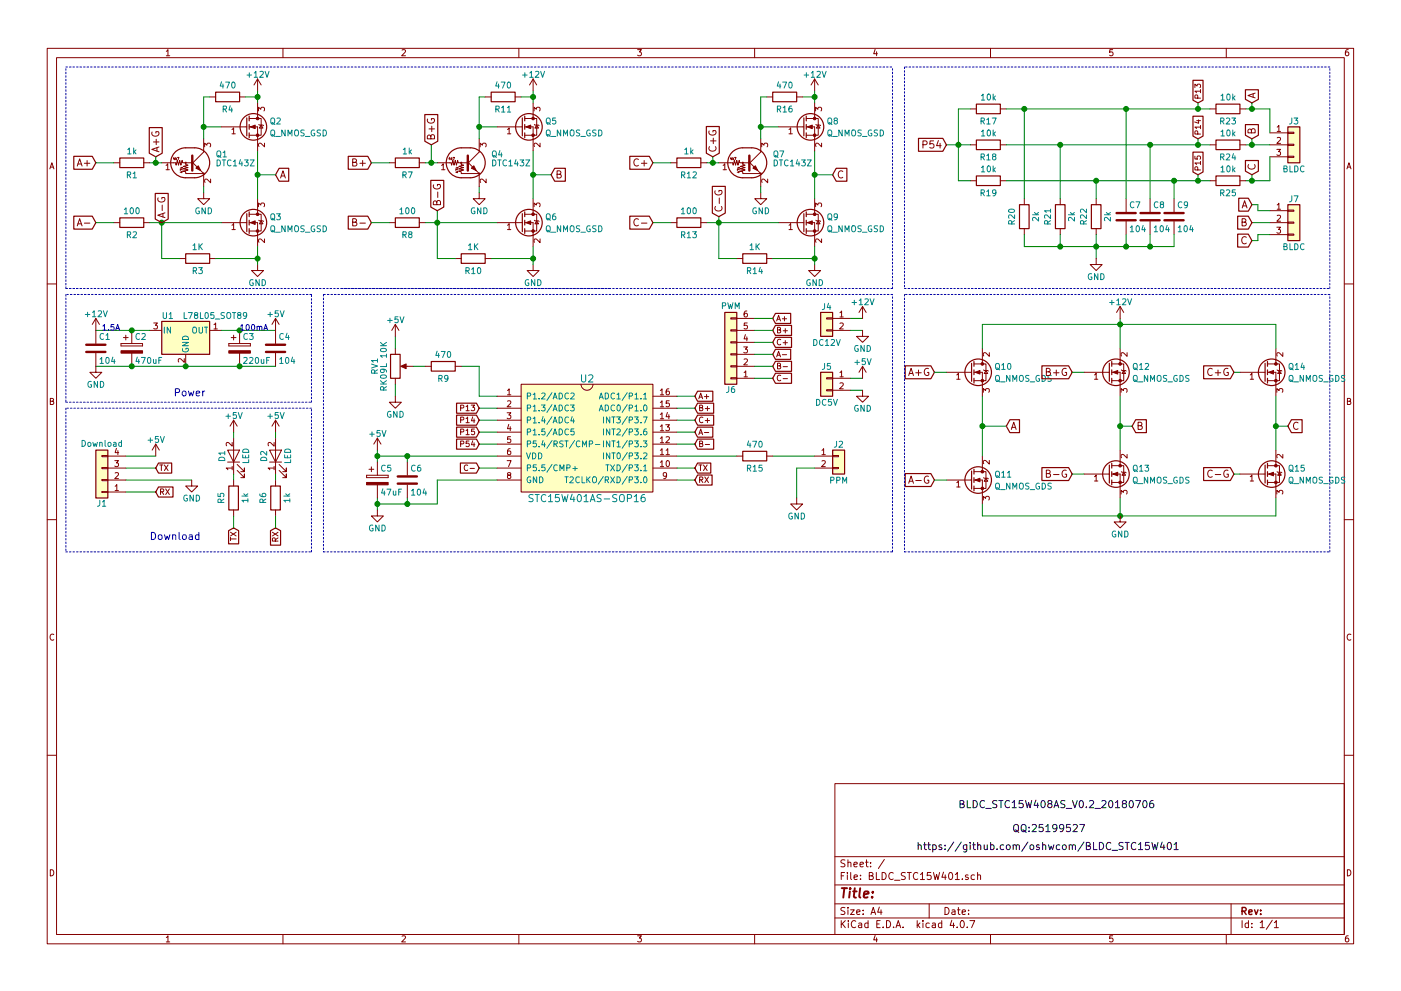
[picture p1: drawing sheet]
EESchema Schematic File Version 2
LIBS:power
LIBS:device
LIBS:switches
LIBS:relays
LIBS:motors
LIBS:transistors
LIBS:conn
LIBS:linear
LIBS:regul
LIBS:74xx
LIBS:cmos4000
LIBS:adc-dac
LIBS:memory
LIBS:xilinx
LIBS:microcontrollers
LIBS:dsp
LIBS:microchip
LIBS:analog_switches
LIBS:motorola
LIBS:texas
LIBS:intel
LIBS:audio
LIBS:interface
LIBS:digital-audio
LIBS:philips
LIBS:display
LIBS:cypress
LIBS:siliconi
LIBS:opto
LIBS:atmel
LIBS:contrib
LIBS:valves
LIBS:STCMCU
LIBS:BLDC_STC15W401-cache
EELAYER 25 0
EELAYER END
$Descr A4 11693 8268
encoding utf-8
Sheet 1 1
Title ""
Date ""
Rev ""
Comp ""
Comment1 ""
Comment2 ""
Comment3 ""
Comment4 ""
$EndDescr
$Comp
L R R4
U 1 1
P 1900 800
F 0 "R4" V 2000 800 50  0000 C CNN
F 1 "470" V 1800 800 50  0000 C CNN
F 2 "Resistors_SMD:R_0805_HandSoldering" V 1830 800 50  0001 C CNN
F 3 "" H 1900 800 50  0001 C CNN
	1    1900 800 
	0    1    1    0   
$EndComp
$Comp
L R R1
U 1 1
P 1100 1350
F 0 "R1" V 1200 1350 50  0000 C CNN
F 1 "1k" V 1000 1350 50  0000 C CNN
F 2 "Resistors_SMD:R_0805_HandSoldering" V 1030 1350 50  0001 C CNN
F 3 "" H 1100 1350 50  0001 C CNN
	1    1100 1350
	0    1    1    0   
$EndComp
$Comp
L C C1
U 1 1
P 800 2900
F 0 "C1" H 825 3000 50  0000 L CNN
F 1 "104" H 825 2800 50  0000 L CNN
F 2 "Capacitors_SMD:C_0805_HandSoldering" H 838 2750 50  0001 C CNN
F 3 "" H 800 2900 50  0001 C CNN
	1    800  2900
	1    0    0    -1  
$EndComp
$Comp
L DTC143Z Q1
U 1 1
P 1600 1350
F 0 "Q1" H 1800 1425 50  0000 L CNN
F 1 "DTC143Z" H 1800 1350 50  0000 L CNN
F 2 "TO_SOT_Packages_SMD:SOT-23_Handsoldering" H 1600 1350 50  0001 L CNN
F 3 "" H 1600 1350 50  0001 L CNN
	1    1600 1350
	1    0    0    -1  
$EndComp
$Comp
L +12V #PWR01
U 1 1
P 2150 750
F 0 "#PWR01" H 2150 600 50  0001 C CNN
F 1 "+12V" H 2150 890 50  0000 C CNN
F 2 "" H 2150 750 50  0001 C CNN
F 3 "" H 2150 750 50  0001 C CNN
	1    2150 750 
	1    0    0    -1  
$EndComp
$Comp
L Q_NMOS_GSD Q3
U 1 1
P 2050 1850
F 0 "Q3" H 2250 1900 50  0000 L CNN
F 1 "Q_NMOS_GSD" H 2250 1800 50  0000 L CNN
F 2 "TO_SOT_Packages_SMD:SOT-23_Handsoldering" H 2250 1950 50  0001 C CNN
F 3 "" H 2050 1850 50  0001 C CNN
	1    2050 1850
	1    0    0    -1  
$EndComp
$Comp
L GND #PWR02
U 1 1
P 2150 2200
F 0 "#PWR02" H 2150 1950 50  0001 C CNN
F 1 "GND" H 2150 2050 50  0000 C CNN
F 2 "" H 2150 2200 50  0001 C CNN
F 3 "" H 2150 2200 50  0001 C CNN
	1    2150 2200
	1    0    0    -1  
$EndComp
$Comp
L GND #PWR03
U 1 1
P 1700 1600
F 0 "#PWR03" H 1700 1350 50  0001 C CNN
F 1 "GND" H 1700 1450 50  0000 C CNN
F 2 "" H 1700 1600 50  0001 C CNN
F 3 "" H 1700 1600 50  0001 C CNN
	1    1700 1600
	1    0    0    -1  
$EndComp
Text GLabel 800  1350 0    60   Input ~ 0
A+
$Comp
L R R2
U 1 1
P 1100 1850
F 0 "R2" V 1200 1850 50  0000 C CNN
F 1 "100" V 1000 1850 50  0000 C CNN
F 2 "Resistors_SMD:R_0805_HandSoldering" V 1030 1850 50  0001 C CNN
F 3 "" H 1100 1850 50  0001 C CNN
	1    1100 1850
	0    1    1    0   
$EndComp
$Comp
L R R3
U 1 1
P 1650 2150
F 0 "R3" V 1750 2150 50  0000 C CNN
F 1 "1K" V 1550 2150 50  0000 C CNN
F 2 "Resistors_SMD:R_0805_HandSoldering" V 1580 2150 50  0001 C CNN
F 3 "" H 1650 2150 50  0001 C CNN
	1    1650 2150
	0    1    1    0   
$EndComp
Text GLabel 800  1850 0    60   Input ~ 0
A-
Text GLabel 2300 1450 2    60   Input ~ 0
A
Wire Wire Line
	1700 1050 1850 1050
Wire Wire Line
	1700 800  1700 1150
Connection ~ 1700 1050
Wire Wire Line
	2150 750  2150 850 
Wire Wire Line
	2150 1250 2150 1650
Wire Wire Line
	2150 2050 2150 2200
Wire Wire Line
	2150 800  2050 800 
Connection ~ 2150 800 
Wire Wire Line
	1700 1550 1700 1600
Wire Wire Line
	800  1350 950  1350
Wire Wire Line
	1800 2150 2150 2150
Connection ~ 2150 2150
Wire Wire Line
	1250 1850 1850 1850
Wire Wire Line
	1350 2150 1500 2150
Wire Wire Line
	1350 1850 1350 2150
Connection ~ 1350 1850
Wire Wire Line
	950  1850 800  1850
Wire Wire Line
	2150 1450 2300 1450
Connection ~ 2150 1450
Wire Wire Line
	1250 1350 1350 1350
Wire Wire Line
	1750 800  1700 800 
Wire Notes Line
	550  2400 5100 2400
$Comp
L R R11
U 1 1
P 4200 800
F 0 "R11" V 4300 800 50  0000 C CNN
F 1 "470" V 4100 800 50  0000 C CNN
F 2 "Resistors_SMD:R_0805_HandSoldering" V 4130 800 50  0001 C CNN
F 3 "" H 4200 800 50  0001 C CNN
	1    4200 800 
	0    1    1    0   
$EndComp
$Comp
L R R7
U 1 1
P 3400 1350
F 0 "R7" V 3500 1350 50  0000 C CNN
F 1 "1k" V 3300 1350 50  0000 C CNN
F 2 "Resistors_SMD:R_0805_HandSoldering" V 3330 1350 50  0001 C CNN
F 3 "" H 3400 1350 50  0001 C CNN
	1    3400 1350
	0    1    1    0   
$EndComp
$Comp
L DTC143Z Q4
U 1 1
P 3900 1350
F 0 "Q4" H 4100 1425 50  0000 L CNN
F 1 "DTC143Z" H 4100 1350 50  0000 L CNN
F 2 "TO_SOT_Packages_SMD:SOT-23_Handsoldering" H 3900 1350 50  0001 L CNN
F 3 "" H 3900 1350 50  0001 L CNN
	1    3900 1350
	1    0    0    -1  
$EndComp
$Comp
L +12V #PWR04
U 1 1
P 4450 750
F 0 "#PWR04" H 4450 600 50  0001 C CNN
F 1 "+12V" H 4450 890 50  0000 C CNN
F 2 "" H 4450 750 50  0001 C CNN
F 3 "" H 4450 750 50  0001 C CNN
	1    4450 750 
	1    0    0    -1  
$EndComp
$Comp
L Q_NMOS_GSD Q6
U 1 1
P 4350 1850
F 0 "Q6" H 4550 1900 50  0000 L CNN
F 1 "Q_NMOS_GSD" H 4550 1800 50  0000 L CNN
F 2 "TO_SOT_Packages_SMD:SOT-23_Handsoldering" H 4550 1950 50  0001 C CNN
F 3 "" H 4350 1850 50  0001 C CNN
	1    4350 1850
	1    0    0    -1  
$EndComp
$Comp
L GND #PWR05
U 1 1
P 4450 2200
F 0 "#PWR05" H 4450 1950 50  0001 C CNN
F 1 "GND" H 4450 2050 50  0000 C CNN
F 2 "" H 4450 2200 50  0001 C CNN
F 3 "" H 4450 2200 50  0001 C CNN
	1    4450 2200
	1    0    0    -1  
$EndComp
$Comp
L GND #PWR06
U 1 1
P 4000 1600
F 0 "#PWR06" H 4000 1350 50  0001 C CNN
F 1 "GND" H 4000 1450 50  0000 C CNN
F 2 "" H 4000 1600 50  0001 C CNN
F 3 "" H 4000 1600 50  0001 C CNN
	1    4000 1600
	1    0    0    -1  
$EndComp
Text GLabel 3100 1350 0    60   Input ~ 0
B+
$Comp
L R R8
U 1 1
P 3400 1850
F 0 "R8" V 3500 1850 50  0000 C CNN
F 1 "100" V 3300 1850 50  0000 C CNN
F 2 "Resistors_SMD:R_0805_HandSoldering" V 3330 1850 50  0001 C CNN
F 3 "" H 3400 1850 50  0001 C CNN
	1    3400 1850
	0    1    1    0   
$EndComp
$Comp
L R R10
U 1 1
P 3950 2150
F 0 "R10" V 4050 2150 50  0000 C CNN
F 1 "1K" V 3850 2150 50  0000 C CNN
F 2 "Resistors_SMD:R_0805_HandSoldering" V 3880 2150 50  0001 C CNN
F 3 "" H 3950 2150 50  0001 C CNN
	1    3950 2150
	0    1    1    0   
$EndComp
Text GLabel 3100 1850 0    60   Input ~ 0
B-
Text GLabel 4600 1450 2    60   Input ~ 0
B
Wire Wire Line
	4000 1050 4150 1050
Wire Wire Line
	4000 800  4000 1150
Connection ~ 4000 1050
Wire Wire Line
	4450 750  4450 850 
Wire Wire Line
	4450 1250 4450 1650
Wire Wire Line
	4450 2050 4450 2200
Wire Wire Line
	4450 800  4350 800 
Connection ~ 4450 800 
Wire Wire Line
	4000 1550 4000 1600
Wire Wire Line
	3100 1350 3250 1350
Wire Wire Line
	4100 2150 4450 2150
Connection ~ 4450 2150
Wire Wire Line
	3550 1850 4150 1850
Wire Wire Line
	3650 2150 3800 2150
Wire Wire Line
	3650 1750 3650 2150
Connection ~ 3650 1850
Wire Wire Line
	3250 1850 3100 1850
Wire Wire Line
	4450 1450 4600 1450
Connection ~ 4450 1450
Wire Wire Line
	3550 1350 3650 1350
Wire Wire Line
	4050 800  4000 800 
Wire Notes Line
	2850 2400 7450 2400
$Comp
L R R16
U 1 1
P 6550 800
F 0 "R16" V 6650 800 50  0000 C CNN
F 1 "470" V 6450 800 50  0000 C CNN
F 2 "Resistors_SMD:R_0805_HandSoldering" V 6480 800 50  0001 C CNN
F 3 "" H 6550 800 50  0001 C CNN
	1    6550 800 
	0    1    1    0   
$EndComp
$Comp
L R R12
U 1 1
P 5750 1350
F 0 "R12" V 5850 1350 50  0000 C CNN
F 1 "1k" V 5650 1350 50  0000 C CNN
F 2 "Resistors_SMD:R_0805_HandSoldering" V 5680 1350 50  0001 C CNN
F 3 "" H 5750 1350 50  0001 C CNN
	1    5750 1350
	0    1    1    0   
$EndComp
$Comp
L DTC143Z Q7
U 1 1
P 6250 1350
F 0 "Q7" H 6450 1425 50  0000 L CNN
F 1 "DTC143Z" H 6450 1350 50  0000 L CNN
F 2 "TO_SOT_Packages_SMD:SOT-23_Handsoldering" H 6250 1350 50  0001 L CNN
F 3 "" H 6250 1350 50  0001 L CNN
	1    6250 1350
	1    0    0    -1  
$EndComp
$Comp
L +12V #PWR07
U 1 1
P 6800 750
F 0 "#PWR07" H 6800 600 50  0001 C CNN
F 1 "+12V" H 6800 890 50  0000 C CNN
F 2 "" H 6800 750 50  0001 C CNN
F 3 "" H 6800 750 50  0001 C CNN
	1    6800 750 
	1    0    0    -1  
$EndComp
$Comp
L Q_NMOS_GSD Q9
U 1 1
P 6700 1850
F 0 "Q9" H 6900 1900 50  0000 L CNN
F 1 "Q_NMOS_GSD" H 6900 1800 50  0000 L CNN
F 2 "TO_SOT_Packages_SMD:SOT-23_Handsoldering" H 6900 1950 50  0001 C CNN
F 3 "" H 6700 1850 50  0001 C CNN
	1    6700 1850
	1    0    0    -1  
$EndComp
$Comp
L GND #PWR08
U 1 1
P 6800 2200
F 0 "#PWR08" H 6800 1950 50  0001 C CNN
F 1 "GND" H 6800 2050 50  0000 C CNN
F 2 "" H 6800 2200 50  0001 C CNN
F 3 "" H 6800 2200 50  0001 C CNN
	1    6800 2200
	1    0    0    -1  
$EndComp
$Comp
L GND #PWR09
U 1 1
P 6350 1600
F 0 "#PWR09" H 6350 1350 50  0001 C CNN
F 1 "GND" H 6350 1450 50  0000 C CNN
F 2 "" H 6350 1600 50  0001 C CNN
F 3 "" H 6350 1600 50  0001 C CNN
	1    6350 1600
	1    0    0    -1  
$EndComp
Text GLabel 5450 1350 0    60   Input ~ 0
C+
$Comp
L R R13
U 1 1
P 5750 1850
F 0 "R13" V 5850 1850 50  0000 C CNN
F 1 "100" V 5650 1850 50  0000 C CNN
F 2 "Resistors_SMD:R_0805_HandSoldering" V 5680 1850 50  0001 C CNN
F 3 "" H 5750 1850 50  0001 C CNN
	1    5750 1850
	0    1    1    0   
$EndComp
$Comp
L R R14
U 1 1
P 6300 2150
F 0 "R14" V 6400 2150 50  0000 C CNN
F 1 "1K" V 6200 2150 50  0000 C CNN
F 2 "Resistors_SMD:R_0805_HandSoldering" V 6230 2150 50  0001 C CNN
F 3 "" H 6300 2150 50  0001 C CNN
	1    6300 2150
	0    1    1    0   
$EndComp
Text GLabel 5450 1850 0    60   Input ~ 0
C-
Text GLabel 6950 1450 2    60   Input ~ 0
C
Wire Wire Line
	6350 1050 6500 1050
Wire Wire Line
	6350 800  6350 1150
Connection ~ 6350 1050
Wire Wire Line
	6800 750  6800 850 
Wire Wire Line
	6800 1250 6800 1650
Wire Wire Line
	6800 2050 6800 2200
Wire Wire Line
	6800 800  6700 800 
Connection ~ 6800 800 
Wire Wire Line
	6350 1550 6350 1600
Wire Wire Line
	5450 1350 5600 1350
Wire Wire Line
	6450 2150 6800 2150
Connection ~ 6800 2150
Wire Wire Line
	5900 1850 6500 1850
Wire Wire Line
	6000 2150 6150 2150
Wire Wire Line
	6000 1800 6000 2150
Connection ~ 6000 1850
Wire Wire Line
	5600 1850 5450 1850
Wire Wire Line
	6800 1450 6950 1450
Connection ~ 6800 1450
Wire Wire Line
	5900 1350 6000 1350
Wire Wire Line
	6400 800  6350 800 
Wire Notes Line
	7450 2400 7450 550 
$Comp
L L78L05_SOT89 U1
U 1 1
P 1550 2750
F 0 "U1" H 1400 2875 50  0000 C CNN
F 1 "L78L05_SOT89" H 1525 2875 50  0000 L CNN
F 2 "TO_SOT_Packages_SMD:SOT-89-3_Handsoldering" H 1550 2950 50  0001 C CIN
F 3 "" H 1550 2700 50  0001 C CNN
	1    1550 2750
	1    0    0    -1  
$EndComp
$Comp
L CP C2
U 1 1
P 1100 2900
F 0 "C2" H 1125 3000 50  0000 L CNN
F 1 "470uF" H 1125 2800 50  0000 L CNN
F 2 "Capacitors_THT:CP_Radial_D6.3mm_P2.50mm" H 1138 2750 50  0001 C CNN
F 3 "" H 1100 2900 50  0001 C CNN
	1    1100 2900
	1    0    0    -1  
$EndComp
$Comp
L C C4
U 1 1
P 2300 2900
F 0 "C4" H 2325 3000 50  0000 L CNN
F 1 "104" H 2325 2800 50  0000 L CNN
F 2 "Capacitors_SMD:C_0805_HandSoldering" H 2338 2750 50  0001 C CNN
F 3 "" H 2300 2900 50  0001 C CNN
	1    2300 2900
	1    0    0    -1  
$EndComp
$Comp
L CP C3
U 1 1
P 2000 2900
F 0 "C3" H 2025 3000 50  0000 L CNN
F 1 "220uF" H 2025 2800 50  0000 L CNN
F 2 "Capacitors_THT:CP_Radial_D5.0mm_P2.00mm" H 2038 2750 50  0001 C CNN
F 3 "" H 2000 2900 50  0001 C CNN
	1    2000 2900
	1    0    0    -1  
$EndComp
Wire Wire Line
	800  2750 1250 2750
Connection ~ 1100 2750
Wire Wire Line
	800  3050 2300 3050
Connection ~ 1100 3050
Connection ~ 1550 3050
Connection ~ 2000 3050
Wire Wire Line
	1850 2750 2300 2750
Connection ~ 2000 2750
$Comp
L +12V #PWR010
U 1 1
P 800 2750
F 0 "#PWR010" H 800 2600 50  0001 C CNN
F 1 "+12V" H 800 2890 50  0000 C CNN
F 2 "" H 800 2750 50  0001 C CNN
F 3 "" H 800 2750 50  0001 C CNN
	1    800  2750
	1    0    0    -1  
$EndComp
$Comp
L GND #PWR011
U 1 1
P 800 3050
F 0 "#PWR011" H 800 2800 50  0001 C CNN
F 1 "GND" H 800 2900 50  0000 C CNN
F 2 "" H 800 3050 50  0001 C CNN
F 3 "" H 800 3050 50  0001 C CNN
	1    800  3050
	1    0    0    -1  
$EndComp
$Comp
L +5V #PWR012
U 1 1
P 2300 2750
F 0 "#PWR012" H 2300 2600 50  0001 C CNN
F 1 "+5V" H 2300 2890 50  0000 C CNN
F 2 "" H 2300 2750 50  0001 C CNN
F 3 "" H 2300 2750 50  0001 C CNN
	1    2300 2750
	1    0    0    -1  
$EndComp
Wire Notes Line
	550  3350 2600 3350
Wire Notes Line
	2600 3350 2600 2450
Wire Notes Line
	2600 2450 550  2450
Wire Notes Line
	550  2450 550  3350
Text Notes 1450 3300 0    60   ~ 0
Power
Wire Notes Line
	550  2400 550  550 
Wire Notes Line
	550  550  7450 550 
$Comp
L STC15W401AS-SOP16 U2
U 1 1
P 4900 3650
F 0 "U2" H 4900 4150 60  0000 C CNN
F 1 "STC15W401AS-SOP16" H 4900 3150 60  0000 C CNN
F 2 "Housings_SOIC:SOIC-16_3.9x9.9mm_Pitch1.27mm" H 4800 3550 60  0001 C CNN
F 3 "" H 4800 3550 60  0001 C CNN
	1    4900 3650
	1    0    0    -1  
$EndComp
$Comp
L C C7
U 1 1
P 9400 1800
F 0 "C7" H 9425 1900 50  0000 L CNN
F 1 "104" H 9425 1700 50  0000 L CNN
F 2 "Capacitors_SMD:C_0805_HandSoldering" H 9438 1650 50  0001 C CNN
F 3 "" H 9400 1800 50  0001 C CNN
	1    9400 1800
	1    0    0    -1  
$EndComp
$Comp
L C C8
U 1 1
P 9600 1800
F 0 "C8" H 9625 1900 50  0000 L CNN
F 1 "104" H 9625 1700 50  0000 L CNN
F 2 "Capacitors_SMD:C_0805_HandSoldering" H 9638 1650 50  0001 C CNN
F 3 "" H 9600 1800 50  0001 C CNN
	1    9600 1800
	1    0    0    -1  
$EndComp
$Comp
L C C9
U 1 1
P 9800 1800
F 0 "C9" H 9825 1900 50  0000 L CNN
F 1 "104" H 9825 1700 50  0000 L CNN
F 2 "Capacitors_SMD:C_0805_HandSoldering" H 9838 1650 50  0001 C CNN
F 3 "" H 9800 1800 50  0001 C CNN
	1    9800 1800
	1    0    0    -1  
$EndComp
$Comp
L Conn_01x03 J3
U 1 1
P 10800 1200
F 0 "J3" H 10800 1400 50  0000 C CNN
F 1 "BLDC" H 10800 1000 50  0000 C CNN
F 2 "Connectors_JST:JST_XH_B03B-XH-A_03x2.50mm_Straight" H 10800 1200 50  0001 C CNN
F 3 "" H 10800 1200 50  0001 C CNN
	1    10800 1200
	1    0    0    -1  
$EndComp
$Comp
L R R19
U 1 1
P 8250 1500
F 0 "R19" V 8350 1500 50  0000 C CNN
F 1 "10k" V 8150 1500 50  0000 C CNN
F 2 "Resistors_SMD:R_0805_HandSoldering" V 8180 1500 50  0001 C CNN
F 3 "" H 8250 1500 50  0001 C CNN
	1    8250 1500
	0    1    1    0   
$EndComp
$Comp
L R R18
U 1 1
P 8250 1200
F 0 "R18" V 8350 1200 50  0000 C CNN
F 1 "10k" V 8150 1200 50  0000 C CNN
F 2 "Resistors_SMD:R_0805_HandSoldering" V 8180 1200 50  0001 C CNN
F 3 "" H 8250 1200 50  0001 C CNN
	1    8250 1200
	0    1    1    0   
$EndComp
$Comp
L R R17
U 1 1
P 8250 900
F 0 "R17" V 8350 900 50  0000 C CNN
F 1 "10k" V 8150 900 50  0000 C CNN
F 2 "Resistors_SMD:R_0805_HandSoldering" V 8180 900 50  0001 C CNN
F 3 "" H 8250 900 50  0001 C CNN
	1    8250 900 
	0    1    1    0   
$EndComp
$Comp
L R R25
U 1 1
P 10250 1500
F 0 "R25" V 10350 1500 50  0000 C CNN
F 1 "10k" V 10150 1500 50  0000 C CNN
F 2 "Resistors_SMD:R_0805_HandSoldering" V 10180 1500 50  0001 C CNN
F 3 "" H 10250 1500 50  0001 C CNN
	1    10250 1500
	0    1    1    0   
$EndComp
$Comp
L R R24
U 1 1
P 10250 1200
F 0 "R24" V 10350 1200 50  0000 C CNN
F 1 "10k" V 10150 1200 50  0000 C CNN
F 2 "Resistors_SMD:R_0805_HandSoldering" V 10180 1200 50  0001 C CNN
F 3 "" H 10250 1200 50  0001 C CNN
	1    10250 1200
	0    1    1    0   
$EndComp
$Comp
L R R23
U 1 1
P 10250 900
F 0 "R23" V 10350 900 50  0000 C CNN
F 1 "10k" V 10150 900 50  0000 C CNN
F 2 "Resistors_SMD:R_0805_HandSoldering" V 10180 900 50  0001 C CNN
F 3 "" H 10250 900 50  0001 C CNN
	1    10250 900 
	0    1    1    0   
$EndComp
$Comp
L R R21
U 1 1
P 8850 1800
F 0 "R21" V 8950 1800 50  0000 C CNN
F 1 "2k" V 8750 1800 50  0000 C CNN
F 2 "Resistors_SMD:R_0805_HandSoldering" V 8780 1800 50  0001 C CNN
F 3 "" H 8850 1800 50  0001 C CNN
	1    8850 1800
	-1   0    0    1   
$EndComp
$Comp
L R R22
U 1 1
P 9150 1800
F 0 "R22" V 9250 1800 50  0000 C CNN
F 1 "2k" V 9050 1800 50  0000 C CNN
F 2 "Resistors_SMD:R_0805_HandSoldering" V 9080 1800 50  0001 C CNN
F 3 "" H 9150 1800 50  0001 C CNN
	1    9150 1800
	-1   0    0    1   
$EndComp
$Comp
L R R20
U 1 1
P 8550 1800
F 0 "R20" V 8650 1800 50  0000 C CNN
F 1 "2k" V 8450 1800 50  0000 C CNN
F 2 "Resistors_SMD:R_0805_HandSoldering" V 8480 1800 50  0001 C CNN
F 3 "" H 8550 1800 50  0001 C CNN
	1    8550 1800
	-1   0    0    1   
$EndComp
Wire Wire Line
	4150 3400 4000 3400
Text GLabel 4000 3400 0    47   Input ~ 0
P13
Wire Wire Line
	4150 3500 4000 3500
Text GLabel 4000 3500 0    47   Input ~ 0
P14
Wire Wire Line
	4150 3600 4000 3600
Text GLabel 4000 3600 0    47   Input ~ 0
P15
Wire Wire Line
	4150 3700 4000 3700
Text GLabel 4000 3700 0    47   Input ~ 0
P54
Wire Wire Line
	8100 900  8000 900 
Wire Wire Line
	8000 900  8000 1500
Wire Wire Line
	7900 1200 8100 1200
Wire Wire Line
	8000 1500 8100 1500
Connection ~ 8000 1200
Text GLabel 7900 1200 0    60   Input ~ 0
P54
Text GLabel 10000 850  1    47   Input ~ 0
P13
Text GLabel 10000 1150 1    47   Input ~ 0
P14
Text GLabel 10000 1450 1    47   Input ~ 0
P15
Wire Wire Line
	8400 900  10100 900 
Wire Wire Line
	8400 1500 10100 1500
Text GLabel 10450 1450 1    60   Input ~ 0
C
Text GLabel 10450 850  1    60   Input ~ 0
A
Text GLabel 10450 1150 1    60   Input ~ 0
B
Wire Wire Line
	8400 1200 10100 1200
Wire Wire Line
	10000 1450 10000 1500
Connection ~ 10000 1500
Wire Wire Line
	10000 1150 10000 1200
Connection ~ 10000 1200
Wire Wire Line
	10000 850  10000 900 
Connection ~ 10000 900 
Wire Wire Line
	10400 900  10600 900 
Wire Wire Line
	10600 900  10600 1100
Wire Wire Line
	10450 850  10450 900 
Connection ~ 10450 900 
Wire Wire Line
	10400 1200 10600 1200
Wire Wire Line
	10450 1150 10450 1200
Connection ~ 10450 1200
Wire Wire Line
	10600 1500 10600 1300
Wire Wire Line
	10400 1500 10600 1500
Wire Wire Line
	10450 1450 10450 1500
Connection ~ 10450 1500
Wire Wire Line
	8550 900  8550 1650
Connection ~ 8550 900 
Wire Wire Line
	8850 1200 8850 1650
Connection ~ 8850 1200
Wire Wire Line
	9150 1500 9150 1650
Connection ~ 9150 1500
Wire Wire Line
	9400 900  9400 1650
Connection ~ 9400 900 
Wire Wire Line
	9600 1200 9600 1650
Connection ~ 9600 1200
Wire Wire Line
	9800 1500 9800 1650
Connection ~ 9800 1500
Wire Wire Line
	8550 1950 8550 2050
Wire Wire Line
	8550 2050 9800 2050
Wire Wire Line
	9800 2050 9800 1950
Wire Wire Line
	8850 1950 8850 2050
Connection ~ 8850 2050
Wire Wire Line
	9150 1950 9150 2150
Connection ~ 9150 2050
Wire Wire Line
	9400 1950 9400 2050
Connection ~ 9400 2050
Wire Wire Line
	9600 1950 9600 2050
Connection ~ 9600 2050
$Comp
L GND #PWR013
U 1 1
P 9150 2150
F 0 "#PWR013" H 9150 1900 50  0001 C CNN
F 1 "GND" H 9150 2000 50  0000 C CNN
F 2 "" H 9150 2150 50  0001 C CNN
F 3 "" H 9150 2150 50  0001 C CNN
	1    9150 2150
	1    0    0    -1  
$EndComp
Wire Notes Line
	7550 550  7550 2400
Wire Notes Line
	7550 2400 11100 2400
Wire Notes Line
	11100 2400 11100 550 
Wire Notes Line
	11100 550  7550 550 
Wire Wire Line
	5650 3900 5800 3900
Wire Wire Line
	5650 4000 5800 4000
Text GLabel 5800 4000 2    47   Input ~ 0
RX
Text GLabel 5800 3900 2    47   Input ~ 0
TX
$Comp
L Conn_01x04 J1
U 1 1
P 850 4000
F 0 "J1" H 850 4200 50  0000 C CNN
F 1 "Download" H 850 3700 50  0000 C CNN
F 2 "Connectors_JST:JST_XH_B04B-XH-A_04x2.50mm_Straight" H 850 4000 50  0001 C CNN
F 3 "" H 850 4000 50  0001 C CNN
	1    850  4000
	-1   0    0    1   
$EndComp
Wire Wire Line
	1050 3800 1300 3800
Wire Wire Line
	1050 3900 1300 3900
Wire Wire Line
	1050 4100 1300 4100
Wire Wire Line
	1050 4000 1600 4000
$Comp
L +5V #PWR014
U 1 1
P 1300 3800
F 0 "#PWR014" H 1300 3650 50  0001 C CNN
F 1 "+5V" H 1300 3940 50  0000 C CNN
F 2 "" H 1300 3800 50  0001 C CNN
F 3 "" H 1300 3800 50  0001 C CNN
	1    1300 3800
	1    0    0    -1  
$EndComp
$Comp
L GND #PWR015
U 1 1
P 1600 4000
F 0 "#PWR015" H 1600 3750 50  0001 C CNN
F 1 "GND" H 1600 3850 50  0000 C CNN
F 2 "" H 1600 4000 50  0001 C CNN
F 3 "" H 1600 4000 50  0001 C CNN
	1    1600 4000
	1    0    0    -1  
$EndComp
Text GLabel 1300 3900 2    47   Input ~ 0
TX
Text GLabel 1300 4100 2    47   Input ~ 0
RX
$Comp
L LED D1
U 1 1
P 1950 3800
F 0 "D1" H 1950 3900 50  0000 C CNN
F 1 "LED" H 1950 3700 50  0000 C CNN
F 2 "LEDs:LED_0805_HandSoldering" H 1950 3800 50  0001 C CNN
F 3 "" H 1950 3800 50  0001 C CNN
	1    1950 3800
	0    -1   -1   0   
$EndComp
$Comp
L R R5
U 1 1
P 1950 4150
F 0 "R5" V 2050 4150 50  0000 C CNN
F 1 "1k" V 1850 4150 50  0000 C CNN
F 2 "Resistors_SMD:R_0805_HandSoldering" V 1880 4150 50  0001 C CNN
F 3 "" H 1950 4150 50  0001 C CNN
	1    1950 4150
	-1   0    0    1   
$EndComp
$Comp
L +5V #PWR016
U 1 1
P 1950 3600
F 0 "#PWR016" H 1950 3450 50  0001 C CNN
F 1 "+5V" H 1950 3740 50  0000 C CNN
F 2 "" H 1950 3600 50  0001 C CNN
F 3 "" H 1950 3600 50  0001 C CNN
	1    1950 3600
	1    0    0    -1  
$EndComp
Text GLabel 1950 4400 3    47   Input ~ 0
TX
Wire Wire Line
	1950 3600 1950 3650
Wire Wire Line
	1950 3950 1950 4000
Wire Wire Line
	1950 4300 1950 4400
$Comp
L LED D2
U 1 1
P 2300 3800
F 0 "D2" H 2300 3900 50  0000 C CNN
F 1 "LED" H 2300 3700 50  0000 C CNN
F 2 "LEDs:LED_0805_HandSoldering" H 2300 3800 50  0001 C CNN
F 3 "" H 2300 3800 50  0001 C CNN
	1    2300 3800
	0    -1   -1   0   
$EndComp
$Comp
L R R6
U 1 1
P 2300 4150
F 0 "R6" V 2400 4150 50  0000 C CNN
F 1 "1k" V 2200 4150 50  0000 C CNN
F 2 "Resistors_SMD:R_0805_HandSoldering" V 2230 4150 50  0001 C CNN
F 3 "" H 2300 4150 50  0001 C CNN
	1    2300 4150
	-1   0    0    1   
$EndComp
$Comp
L +5V #PWR017
U 1 1
P 2300 3600
F 0 "#PWR017" H 2300 3450 50  0001 C CNN
F 1 "+5V" H 2300 3740 50  0000 C CNN
F 2 "" H 2300 3600 50  0001 C CNN
F 3 "" H 2300 3600 50  0001 C CNN
	1    2300 3600
	1    0    0    -1  
$EndComp
Text GLabel 2300 4400 3    47   Input ~ 0
RX
Wire Wire Line
	2300 3600 2300 3650
Wire Wire Line
	2300 3950 2300 4000
Wire Wire Line
	2300 4300 2300 4400
Wire Notes Line
	550  3400 550  4600
Wire Notes Line
	550  4600 2600 4600
Wire Notes Line
	2600 4600 2600 3400
Wire Notes Line
	2600 3400 550  3400
Text Notes 1250 4500 0    60   ~ 0
Download
Wire Wire Line
	5650 3800 6150 3800
$Comp
L R R15
U 1 1
P 6300 3800
F 0 "R15" V 6400 3800 50  0000 C CNN
F 1 "470" V 6200 3800 50  0000 C CNN
F 2 "Resistors_SMD:R_0805_HandSoldering" V 6230 3800 50  0001 C CNN
F 3 "" H 6300 3800 50  0001 C CNN
	1    6300 3800
	0    1    1    0   
$EndComp
Wire Wire Line
	6450 3800 6800 3800
$Comp
L Conn_01x02 J2
U 1 1
P 7000 3800
F 0 "J2" H 7000 3900 50  0000 C CNN
F 1 "PPM" H 7000 3600 50  0000 C CNN
F 2 "Connectors_JST:JST_XH_B02B-XH-A_02x2.50mm_Straight" H 7000 3800 50  0001 C CNN
F 3 "" H 7000 3800 50  0001 C CNN
	1    7000 3800
	1    0    0    -1  
$EndComp
Wire Wire Line
	6800 3900 6650 3900
Wire Wire Line
	6650 3900 6650 4150
$Comp
L GND #PWR018
U 1 1
P 6650 4150
F 0 "#PWR018" H 6650 3900 50  0001 C CNN
F 1 "GND" H 6650 4000 50  0000 C CNN
F 2 "" H 6650 4150 50  0001 C CNN
F 3 "" H 6650 4150 50  0001 C CNN
	1    6650 4150
	1    0    0    -1  
$EndComp
Wire Wire Line
	3150 3800 4150 3800
Wire Wire Line
	4150 4000 3650 4000
$Comp
L C C6
U 1 1
P 3400 4000
F 0 "C6" H 3425 4100 50  0000 L CNN
F 1 "104" H 3425 3900 50  0000 L CNN
F 2 "Capacitors_SMD:C_0805_HandSoldering" H 3438 3850 50  0001 C CNN
F 3 "" H 3400 4000 50  0001 C CNN
	1    3400 4000
	1    0    0    -1  
$EndComp
Wire Wire Line
	3150 3750 3150 3850
Wire Wire Line
	3400 3850 3400 3800
Connection ~ 3400 3800
Wire Wire Line
	3650 4000 3650 4200
Wire Wire Line
	3650 4200 3150 4200
Wire Wire Line
	3150 4150 3150 4250
Wire Wire Line
	3400 4150 3400 4200
Connection ~ 3400 4200
$Comp
L +5V #PWR019
U 1 1
P 3150 3750
F 0 "#PWR019" H 3150 3600 50  0001 C CNN
F 1 "+5V" H 3150 3890 50  0000 C CNN
F 2 "" H 3150 3750 50  0001 C CNN
F 3 "" H 3150 3750 50  0001 C CNN
	1    3150 3750
	1    0    0    -1  
$EndComp
Connection ~ 3150 3800
$Comp
L GND #PWR020
U 1 1
P 3150 4250
F 0 "#PWR020" H 3150 4000 50  0001 C CNN
F 1 "GND" H 3150 4100 50  0000 C CNN
F 2 "" H 3150 4250 50  0001 C CNN
F 3 "" H 3150 4250 50  0001 C CNN
	1    3150 4250
	1    0    0    -1  
$EndComp
Connection ~ 3150 4200
Text GLabel 5800 3300 2    47   Input ~ 0
A+
Text GLabel 5800 3600 2    47   Input ~ 0
A-
Text GLabel 5800 3400 2    47   Input ~ 0
B+
Text GLabel 5800 3700 2    47   Input ~ 0
B-
Text GLabel 5800 3500 2    47   Input ~ 0
C+
Text GLabel 4000 3900 0    47   Input ~ 0
C-
Wire Wire Line
	4000 3900 4150 3900
Wire Wire Line
	5650 3300 5800 3300
Wire Wire Line
	5650 3400 5800 3400
Wire Wire Line
	5650 3500 5800 3500
Wire Wire Line
	5650 3600 5800 3600
Wire Wire Line
	5650 3700 5800 3700
Wire Wire Line
	4000 3300 4150 3300
$Comp
L POT RV1
U 1 1
P 3300 3050
F 0 "RV1" V 3125 3050 50  0000 C CNN
F 1 "RK09L 10K" V 3200 3050 50  0000 C CNN
F 2 "Potentiometers:Potentiometer_Alps_RK09L_Sleve_Single_Horizontal" H 3300 3050 50  0001 C CNN
F 3 "" H 3300 3050 50  0001 C CNN
	1    3300 3050
	1    0    0    -1  
$EndComp
Wire Wire Line
	3450 3050 3550 3050
Wire Wire Line
	3300 3300 3300 3200
Wire Wire Line
	3300 2900 3300 2800
Wire Wire Line
	4000 3300 4000 3050
$Comp
L +5V #PWR021
U 1 1
P 3300 2800
F 0 "#PWR021" H 3300 2650 50  0001 C CNN
F 1 "+5V" H 3300 2940 50  0000 C CNN
F 2 "" H 3300 2800 50  0001 C CNN
F 3 "" H 3300 2800 50  0001 C CNN
	1    3300 2800
	1    0    0    -1  
$EndComp
$Comp
L GND #PWR022
U 1 1
P 3300 3300
F 0 "#PWR022" H 3300 3050 50  0001 C CNN
F 1 "GND" H 3300 3150 50  0000 C CNN
F 2 "" H 3300 3300 50  0001 C CNN
F 3 "" H 3300 3300 50  0001 C CNN
	1    3300 3300
	1    0    0    -1  
$EndComp
Wire Wire Line
	4000 3050 3850 3050
Wire Notes Line
	2700 2450 2700 4600
Wire Notes Line
	2700 4600 7450 4600
Wire Notes Line
	7450 4600 7450 2450
Wire Notes Line
	7450 2450 2700 2450
$Comp
L R R9
U 1 1
P 3700 3050
F 0 "R9" V 3800 3050 50  0000 C CNN
F 1 "470" V 3600 3050 50  0000 C CNN
F 2 "Resistors_SMD:R_0805_HandSoldering" V 3630 3050 50  0001 C CNN
F 3 "" H 3700 3050 50  0001 C CNN
	1    3700 3050
	0    1    1    0   
$EndComp
$Comp
L CP C5
U 1 1
P 3150 4000
F 0 "C5" H 3175 4100 50  0000 L CNN
F 1 "47uF" H 3175 3900 50  0000 L CNN
F 2 "Capacitors_THT:CP_Radial_D4.0mm_P1.50mm" H 3188 3850 50  0001 C CNN
F 3 "" H 3150 4000 50  0001 C CNN
	1    3150 4000
	1    0    0    -1  
$EndComp
$Comp
L Conn_01x02 J4
U 1 1
P 6900 2650
F 0 "J4" H 6900 2750 50  0000 C CNN
F 1 "DC12V" H 6900 2450 50  0000 C CNN
F 2 "Connectors_JST:JST_XH_B02B-XH-A_02x2.50mm_Straight" H 6900 2650 50  0001 C CNN
F 3 "" H 6900 2650 50  0001 C CNN
	1    6900 2650
	-1   0    0    -1  
$EndComp
$Comp
L Conn_01x02 J5
U 1 1
P 6900 3150
F 0 "J5" H 6900 3250 50  0000 C CNN
F 1 "DC5V" H 6900 2950 50  0000 C CNN
F 2 "Connectors_JST:JST_XH_B02B-XH-A_02x2.50mm_Straight" H 6900 3150 50  0001 C CNN
F 3 "" H 6900 3150 50  0001 C CNN
	1    6900 3150
	-1   0    0    -1  
$EndComp
Wire Wire Line
	7100 2650 7200 2650
Wire Wire Line
	7100 2750 7200 2750
Wire Wire Line
	7100 3150 7200 3150
Wire Wire Line
	7100 3250 7200 3250
$Comp
L +5V #PWR023
U 1 1
P 7200 3150
F 0 "#PWR023" H 7200 3000 50  0001 C CNN
F 1 "+5V" H 7200 3290 50  0000 C CNN
F 2 "" H 7200 3150 50  0001 C CNN
F 3 "" H 7200 3150 50  0001 C CNN
	1    7200 3150
	1    0    0    -1  
$EndComp
$Comp
L +12V #PWR024
U 1 1
P 7200 2650
F 0 "#PWR024" H 7200 2500 50  0001 C CNN
F 1 "+12V" H 7200 2790 50  0000 C CNN
F 2 "" H 7200 2650 50  0001 C CNN
F 3 "" H 7200 2650 50  0001 C CNN
	1    7200 2650
	1    0    0    -1  
$EndComp
$Comp
L GND #PWR025
U 1 1
P 7200 2750
F 0 "#PWR025" H 7200 2500 50  0001 C CNN
F 1 "GND" H 7200 2600 50  0000 C CNN
F 2 "" H 7200 2750 50  0001 C CNN
F 3 "" H 7200 2750 50  0001 C CNN
	1    7200 2750
	1    0    0    -1  
$EndComp
$Comp
L GND #PWR026
U 1 1
P 7200 3250
F 0 "#PWR026" H 7200 3000 50  0001 C CNN
F 1 "GND" H 7200 3100 50  0000 C CNN
F 2 "" H 7200 3250 50  0001 C CNN
F 3 "" H 7200 3250 50  0001 C CNN
	1    7200 3250
	1    0    0    -1  
$EndComp
$Comp
L Conn_01x06 J6
U 1 1
P 6100 2950
F 0 "J6" H 6100 3250 50  0000 C CNN
F 1 "PWM" H 6100 2550 50  0000 C CNN
F 2 "Connectors_JST:JST_XH_B06B-XH-A_06x2.50mm_Straight" H 6100 2950 50  0001 C CNN
F 3 "" H 6100 2950 50  0001 C CNN
	1    6100 2950
	-1   0    0    1   
$EndComp
Text GLabel 6450 2650 2    47   Input ~ 0
A+
Text GLabel 6450 2950 2    47   Input ~ 0
A-
Text GLabel 6450 2750 2    47   Input ~ 0
B+
Text GLabel 6450 3050 2    47   Input ~ 0
B-
Text GLabel 6450 2850 2    47   Input ~ 0
C+
Wire Wire Line
	6300 2650 6450 2650
Wire Wire Line
	6300 2750 6450 2750
Wire Wire Line
	6300 2850 6450 2850
Wire Wire Line
	6300 2950 6450 2950
Wire Wire Line
	6300 3050 6450 3050
Wire Wire Line
	6300 3150 6450 3150
Text GLabel 6450 3150 2    47   Input ~ 0
C-
Text Notes 2000 2750 0    47   ~ 0
100mA
Text Notes 850  2750 0    47   ~ 0
1.5A
$Comp
L Conn_01x03 J7
U 1 1
P 10800 1850
F 0 "J7" H 10800 2050 50  0000 C CNN
F 1 "BLDC" H 10800 1650 50  0000 C CNN
F 2 "BLDC_STC15W401:JST_VH_B5P-VH-B_5A3x3.96mm_Vertical" H 10800 1850 50  0001 C CNN
F 3 "" H 10800 1850 50  0001 C CNN
	1    10800 1850
	1    0    0    -1  
$EndComp
Wire Wire Line
	10600 1850 10450 1850
Wire Wire Line
	10600 1950 10500 1950
Text GLabel 10450 1700 0    60   Input ~ 0
A
Text GLabel 10450 1850 0    60   Input ~ 0
B
Text GLabel 10450 2000 0    60   Input ~ 0
C
Wire Wire Line
	10450 1700 10500 1700
Wire Wire Line
	10500 1700 10500 1750
Wire Wire Line
	10500 1750 10600 1750
Wire Wire Line
	10500 1950 10500 2000
Wire Wire Line
	10500 2000 10450 2000
$Comp
L Q_NMOS_GSD Q2
U 1 1
P 2050 1050
F 0 "Q2" H 2250 1100 50  0000 L CNN
F 1 "Q_NMOS_GSD" H 2250 1000 50  0000 L CNN
F 2 "TO_SOT_Packages_SMD:SOT-23_Handsoldering" H 2250 1150 50  0001 C CNN
F 3 "" H 2050 1050 50  0001 C CNN
	1    2050 1050
	1    0    0    -1  
$EndComp
$Comp
L Q_NMOS_GSD Q5
U 1 1
P 4350 1050
F 0 "Q5" H 4550 1100 50  0000 L CNN
F 1 "Q_NMOS_GSD" H 4550 1000 50  0000 L CNN
F 2 "TO_SOT_Packages_SMD:SOT-23_Handsoldering" H 4550 1150 50  0001 C CNN
F 3 "" H 4350 1050 50  0001 C CNN
	1    4350 1050
	1    0    0    -1  
$EndComp
$Comp
L Q_NMOS_GSD Q8
U 1 1
P 6700 1050
F 0 "Q8" H 6900 1100 50  0000 L CNN
F 1 "Q_NMOS_GSD" H 6900 1000 50  0000 L CNN
F 2 "TO_SOT_Packages_SMD:SOT-23_Handsoldering" H 6900 1150 50  0001 C CNN
F 3 "" H 6700 1050 50  0001 C CNN
	1    6700 1050
	1    0    0    -1  
$EndComp
$Comp
L Q_NMOS_GDS Q10
U 1 1
P 8100 3100
F 0 "Q10" H 8300 3150 50  0000 L CNN
F 1 "Q_NMOS_GDS" H 8300 3050 50  0000 L CNN
F 2 "TO_SOT_Packages_SMD:TO-252-2" H 8300 3200 50  0001 C CNN
F 3 "" H 8100 3100 50  0001 C CNN
	1    8100 3100
	1    0    0    -1  
$EndComp
$Comp
L Q_NMOS_GDS Q11
U 1 1
P 8100 4000
F 0 "Q11" H 8300 4050 50  0000 L CNN
F 1 "Q_NMOS_GDS" H 8300 3950 50  0000 L CNN
F 2 "TO_SOT_Packages_SMD:TO-252-2" H 8300 4100 50  0001 C CNN
F 3 "" H 8100 4000 50  0001 C CNN
	1    8100 4000
	1    0    0    -1  
$EndComp
$Comp
L Q_NMOS_GDS Q12
U 1 1
P 9250 3100
F 0 "Q12" H 9450 3150 50  0000 L CNN
F 1 "Q_NMOS_GDS" H 9450 3050 50  0000 L CNN
F 2 "TO_SOT_Packages_SMD:TO-252-2" H 9450 3200 50  0001 C CNN
F 3 "" H 9250 3100 50  0001 C CNN
	1    9250 3100
	1    0    0    -1  
$EndComp
$Comp
L Q_NMOS_GDS Q13
U 1 1
P 9250 3950
F 0 "Q13" H 9450 4000 50  0000 L CNN
F 1 "Q_NMOS_GDS" H 9450 3900 50  0000 L CNN
F 2 "TO_SOT_Packages_SMD:TO-252-2" H 9450 4050 50  0001 C CNN
F 3 "" H 9250 3950 50  0001 C CNN
	1    9250 3950
	1    0    0    -1  
$EndComp
$Comp
L Q_NMOS_GDS Q14
U 1 1
P 10550 3100
F 0 "Q14" H 10750 3150 50  0000 L CNN
F 1 "Q_NMOS_GDS" H 10750 3050 50  0000 L CNN
F 2 "TO_SOT_Packages_SMD:TO-252-2" H 10750 3200 50  0001 C CNN
F 3 "" H 10550 3100 50  0001 C CNN
	1    10550 3100
	1    0    0    -1  
$EndComp
$Comp
L Q_NMOS_GDS Q15
U 1 1
P 10550 3950
F 0 "Q15" H 10750 4000 50  0000 L CNN
F 1 "Q_NMOS_GDS" H 10750 3900 50  0000 L CNN
F 2 "TO_SOT_Packages_SMD:TO-252-2" H 10750 4050 50  0001 C CNN
F 3 "" H 10550 3950 50  0001 C CNN
	1    10550 3950
	1    0    0    -1  
$EndComp
Wire Wire Line
	8200 2900 8200 2700
Wire Wire Line
	8200 2700 10650 2700
Wire Wire Line
	9350 2650 9350 2900
Wire Wire Line
	10650 2700 10650 2900
Connection ~ 9350 2700
Wire Wire Line
	8200 3300 8200 3800
Wire Wire Line
	9350 3300 9350 3750
Wire Wire Line
	10650 3300 10650 3750
Wire Wire Line
	8200 4200 8200 4300
Wire Wire Line
	10650 4300 10650 4150
Wire Wire Line
	9350 4150 9350 4300
Wire Wire Line
	8200 4300 10650 4300
Connection ~ 9350 4300
$Comp
L GND #PWR027
U 1 1
P 9350 4300
F 0 "#PWR027" H 9350 4050 50  0001 C CNN
F 1 "GND" H 9350 4150 50  0000 C CNN
F 2 "" H 9350 4300 50  0001 C CNN
F 3 "" H 9350 4300 50  0001 C CNN
	1    9350 4300
	1    0    0    -1  
$EndComp
Text GLabel 8400 3550 2    60   Input ~ 0
A
Text GLabel 9450 3550 2    60   Input ~ 0
B
Text GLabel 10750 3550 2    60   Input ~ 0
C
Text GLabel 1300 1300 1    60   Input ~ 0
A+G
Text GLabel 1350 1850 1    60   Input ~ 0
A-G
Text GLabel 3600 1200 1    60   Input ~ 0
B+G
Wire Wire Line
	1300 1300 1300 1350
Connection ~ 1300 1350
Wire Wire Line
	3600 1200 3600 1350
Connection ~ 3600 1350
Text GLabel 3650 1750 1    60   Input ~ 0
B-G
Text GLabel 5950 1300 1    60   Input ~ 0
C+G
Wire Wire Line
	5950 1300 5950 1350
Connection ~ 5950 1350
Text GLabel 6000 1800 1    60   Input ~ 0
C-G
Text GLabel 10300 3100 0    60   Input ~ 0
C+G
Wire Wire Line
	10300 3100 10350 3100
Wire Wire Line
	10750 3550 10650 3550
Connection ~ 10650 3550
Wire Wire Line
	9450 3550 9350 3550
Connection ~ 9350 3550
Wire Wire Line
	8400 3550 8200 3550
Connection ~ 8200 3550
Text Label 8000 6750 0    60   ~ 0
BLDC_STC15W408AS_V0.2_20180706
Text Label 8450 6950 0    60   ~ 0
QQ:25199527
Text Label 7650 7100 0    60   ~ 0
https://github.com/oshwcom/BLDC_STC15W401
Text GLabel 10300 3950 0    60   Input ~ 0
C-G
Wire Wire Line
	10300 3950 10350 3950
Text GLabel 8950 3100 0    60   Input ~ 0
B+G
Text GLabel 8950 3950 0    60   Input ~ 0
B-G
Text GLabel 7800 3100 0    60   Input ~ 0
A+G
Text GLabel 7800 4000 0    60   Input ~ 0
A-G
Wire Wire Line
	7800 4000 7900 4000
Wire Wire Line
	7800 3100 7900 3100
Wire Notes Line
	7550 2450 7550 4600
Wire Notes Line
	7550 4600 11100 4600
Wire Notes Line
	11100 4600 11100 2450
Wire Notes Line
	11100 2450 7550 2450
$Comp
L +12V #PWR028
U 1 1
P 9350 2650
F 0 "#PWR028" H 9350 2500 50  0001 C CNN
F 1 "+12V" H 9350 2790 50  0000 C CNN
F 2 "" H 9350 2650 50  0001 C CNN
F 3 "" H 9350 2650 50  0001 C CNN
	1    9350 2650
	1    0    0    -1  
$EndComp
Wire Wire Line
	8950 3100 9050 3100
Wire Wire Line
	8950 3950 9050 3950
$EndSCHEMATC
